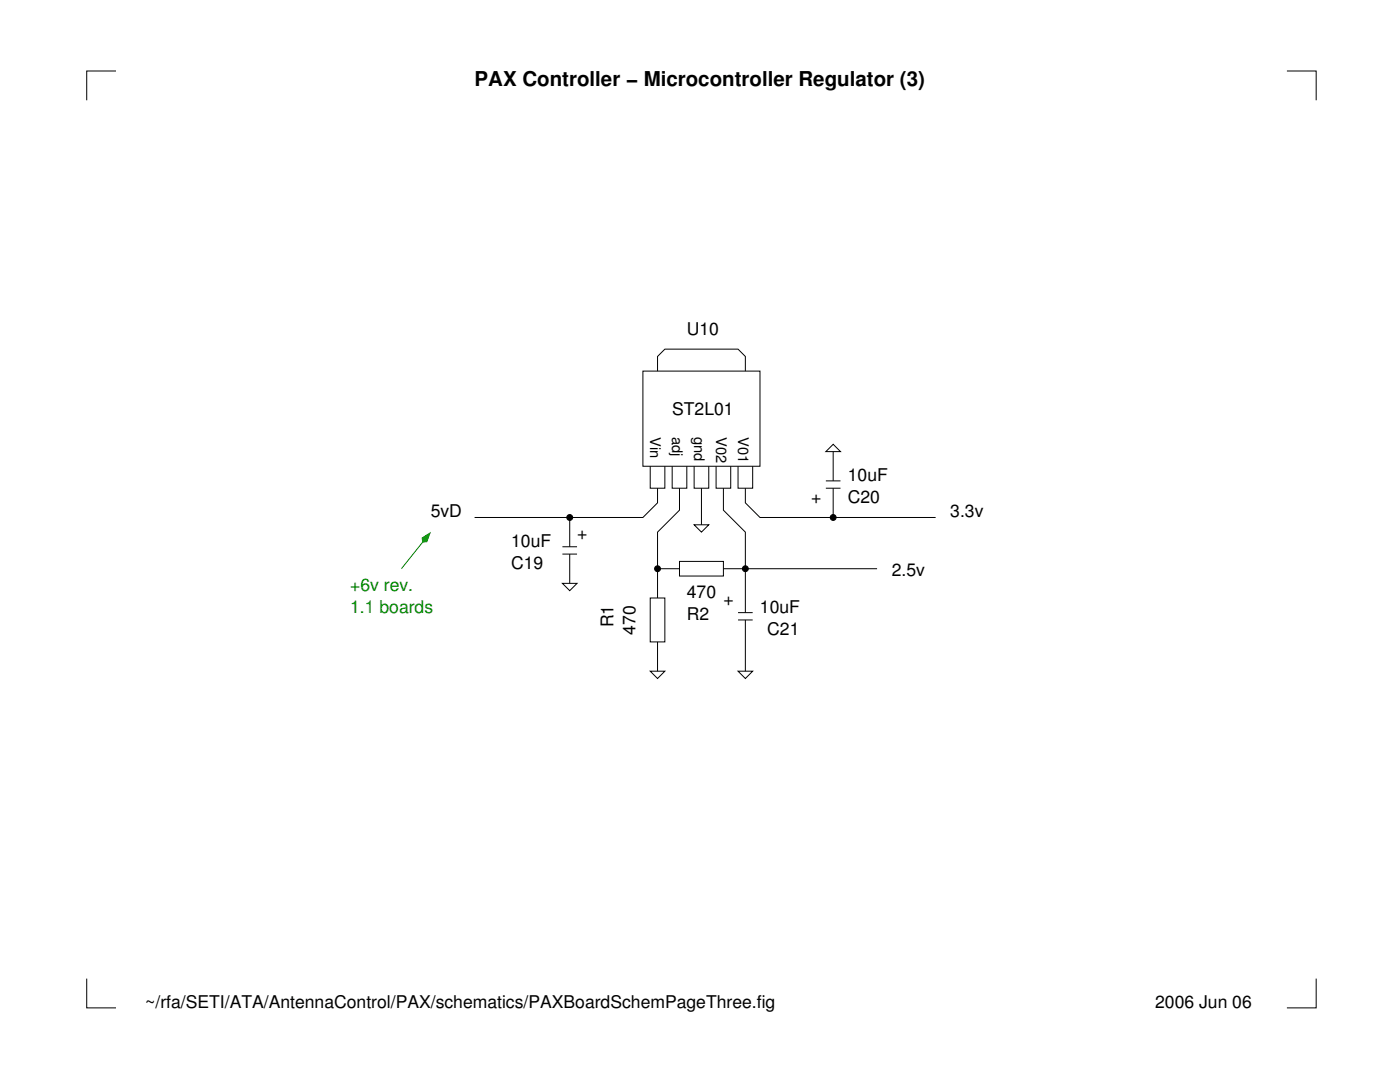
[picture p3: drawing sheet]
<svg xmlns="http://www.w3.org/2000/svg" width="279mm" height="216mm" viewBox="0 0 279 216" stroke-linecap="round" stroke-linejoin="round" font-family="sans-serif">
<g fill="none" stroke="#000" stroke-width=".2">
<path d="M23.1 14.2h-5.8v5.8M256.8 14.2h5.9v5.8M128.3 74h23.4v19h-23.4zM131.2 74v-2.9l1.5-1.4h14.6l1.5 1.4v2.9M129.8 93v4.4h2.9v-4.4M131.2 97.4v2.9l-2.9 3h-33.6M134.1 93v4.4h3v-4.4M135.6 97.4v4.4l-4.4 4.4v13.1M138.5 93v4.4h2.9v-4.4M140 97.4v7.3M142.9 93v4.4h2.9v-4.4M144.4 97.4v4.4l4.4 4.4v16"/>
<path d="M147.3 93v4.4h2.9v-4.4M148.8 97.4v2.9l2.9 3h35M164.8 90.1l1.5-1.4 1.4 1.4zM164.8 97.4h2.9M164.8 96h2.9M166.3 90.1v5.9M166.3 97.4v5.9M112.2 116.4h3l-1.5 1.5zM112.2 109.1h3M112.2 110.6h3M113.7 103.3v5.8M113.7 110.6v5.8"/>
<path d="M129.8 119.3h2.9v8.8h-2.9zM131.2 113.5h4.4M135.6 112h8.8v2.9h-8.8zM138.5 104.7h2.9l-1.4 1.5zM144.4 113.5h30.6M129.8 133.9h2.9l-1.5 1.5zM131.2 128.1v5.8M147.3 133.9h2.9l-1.4 1.5zM147.3 122.2h2.9M147.3 123.7h2.9M148.8 123.7v10.2M17.3 195.3v5.8h5.8"/>
<path d="M262.7 195.3v5.8h-5.9"/>
<circle cx="113.7" cy="103.3" r=".58"/>
<circle cx="131.2" cy="113.5" r=".58"/>
<circle cx="148.8" cy="113.5" r=".58"/>
<circle cx="166.3" cy="103.3" r=".58"/>
</g>
<g fill="#000">
<circle cx="113.7" cy="103.3" r=".58"/>
<circle cx="131.2" cy="113.5" r=".58"/>
<circle cx="148.8" cy="113.5" r=".58"/>
<circle cx="166.3" cy="103.3" r=".58"/>
</g>
<path d="M86 106.2l-5.9 7.3" fill="none" stroke="#008f00" stroke-width=".2"/>
<path d="M84.3 107.3l1.5-.9-.6 1.7-.8 .1z" fill-rule="evenodd" fill="#008f00"/>
<path d="M84.3 107.3l1.5-.9-.6 1.7-.8 .1z" fill="none" stroke="#008f00" stroke-width=".2"/>
<text font-size="4.1" x="94.7" y="17.1">PAX Controller − Microcontroller Regulator (3)</text>
<g font-size="3.5">
<text x="137.1" y="66.7">U10</text>
<text x="134.1" y="82.8">ST2L01</text>
<text x="169.2" y="96">10uF</text>
<text x="161.9" y="100.3">+</text>
<text x="169.2" y="100.3">C20</text>
<text x="86" y="103.3">5vD</text>
<text x="115.2" y="107.6">+</text>
<text x="189.6" y="103.3">3.3v</text>
<text x="102" y="109.1">10uF</text>
<text x="102" y="113.5">C19</text>
<text x="137.1" y="119.3">470</text>
<text x="178" y="114.9">2.5v</text>
<text x="122.5" y="125.2" transform="rotate(-90 122.5 125.2)">R1</text>
<text x="137.1" y="123.7">R2</text>
<text x="144.4" y="120.8">+</text>
<text x="151.7" y="122.2">10uF</text>
<text x="126.8" y="126.6" transform="rotate(-90 126.8 126.6)">470</text>
<text x="153.1" y="126.6">C21</text>
<text x="29" y="201.1">~/rfa/SETI/ATA/AntennaControl/PAX/schematics/PAXBoardSchemPageThree.fig</text>
<text x="230.5" y="201.1">2006 Jun 06</text>
</g>
<g font-size="3.5" fill="#008f00">
<text x="69.9" y="117.9">+6v rev.</text>
<text x="69.9" y="122.2">1.1 boards</text>
</g>
<g font-size="2.9">
<text x="129.8" y="87.2" transform="rotate(90 129.8 87.2)">Vin</text>
<text x="134.1" y="87.2" transform="rotate(90 134.1 87.2)">adj</text>
<text x="138.5" y="87.2" transform="rotate(90 138.5 87.2)">gnd</text>
<text x="142.9" y="87.2" transform="rotate(90 142.9 87.2)">V02</text>
<text x="147.3" y="87.2" transform="rotate(90 147.3 87.2)">V01</text>
</g>
</svg>
